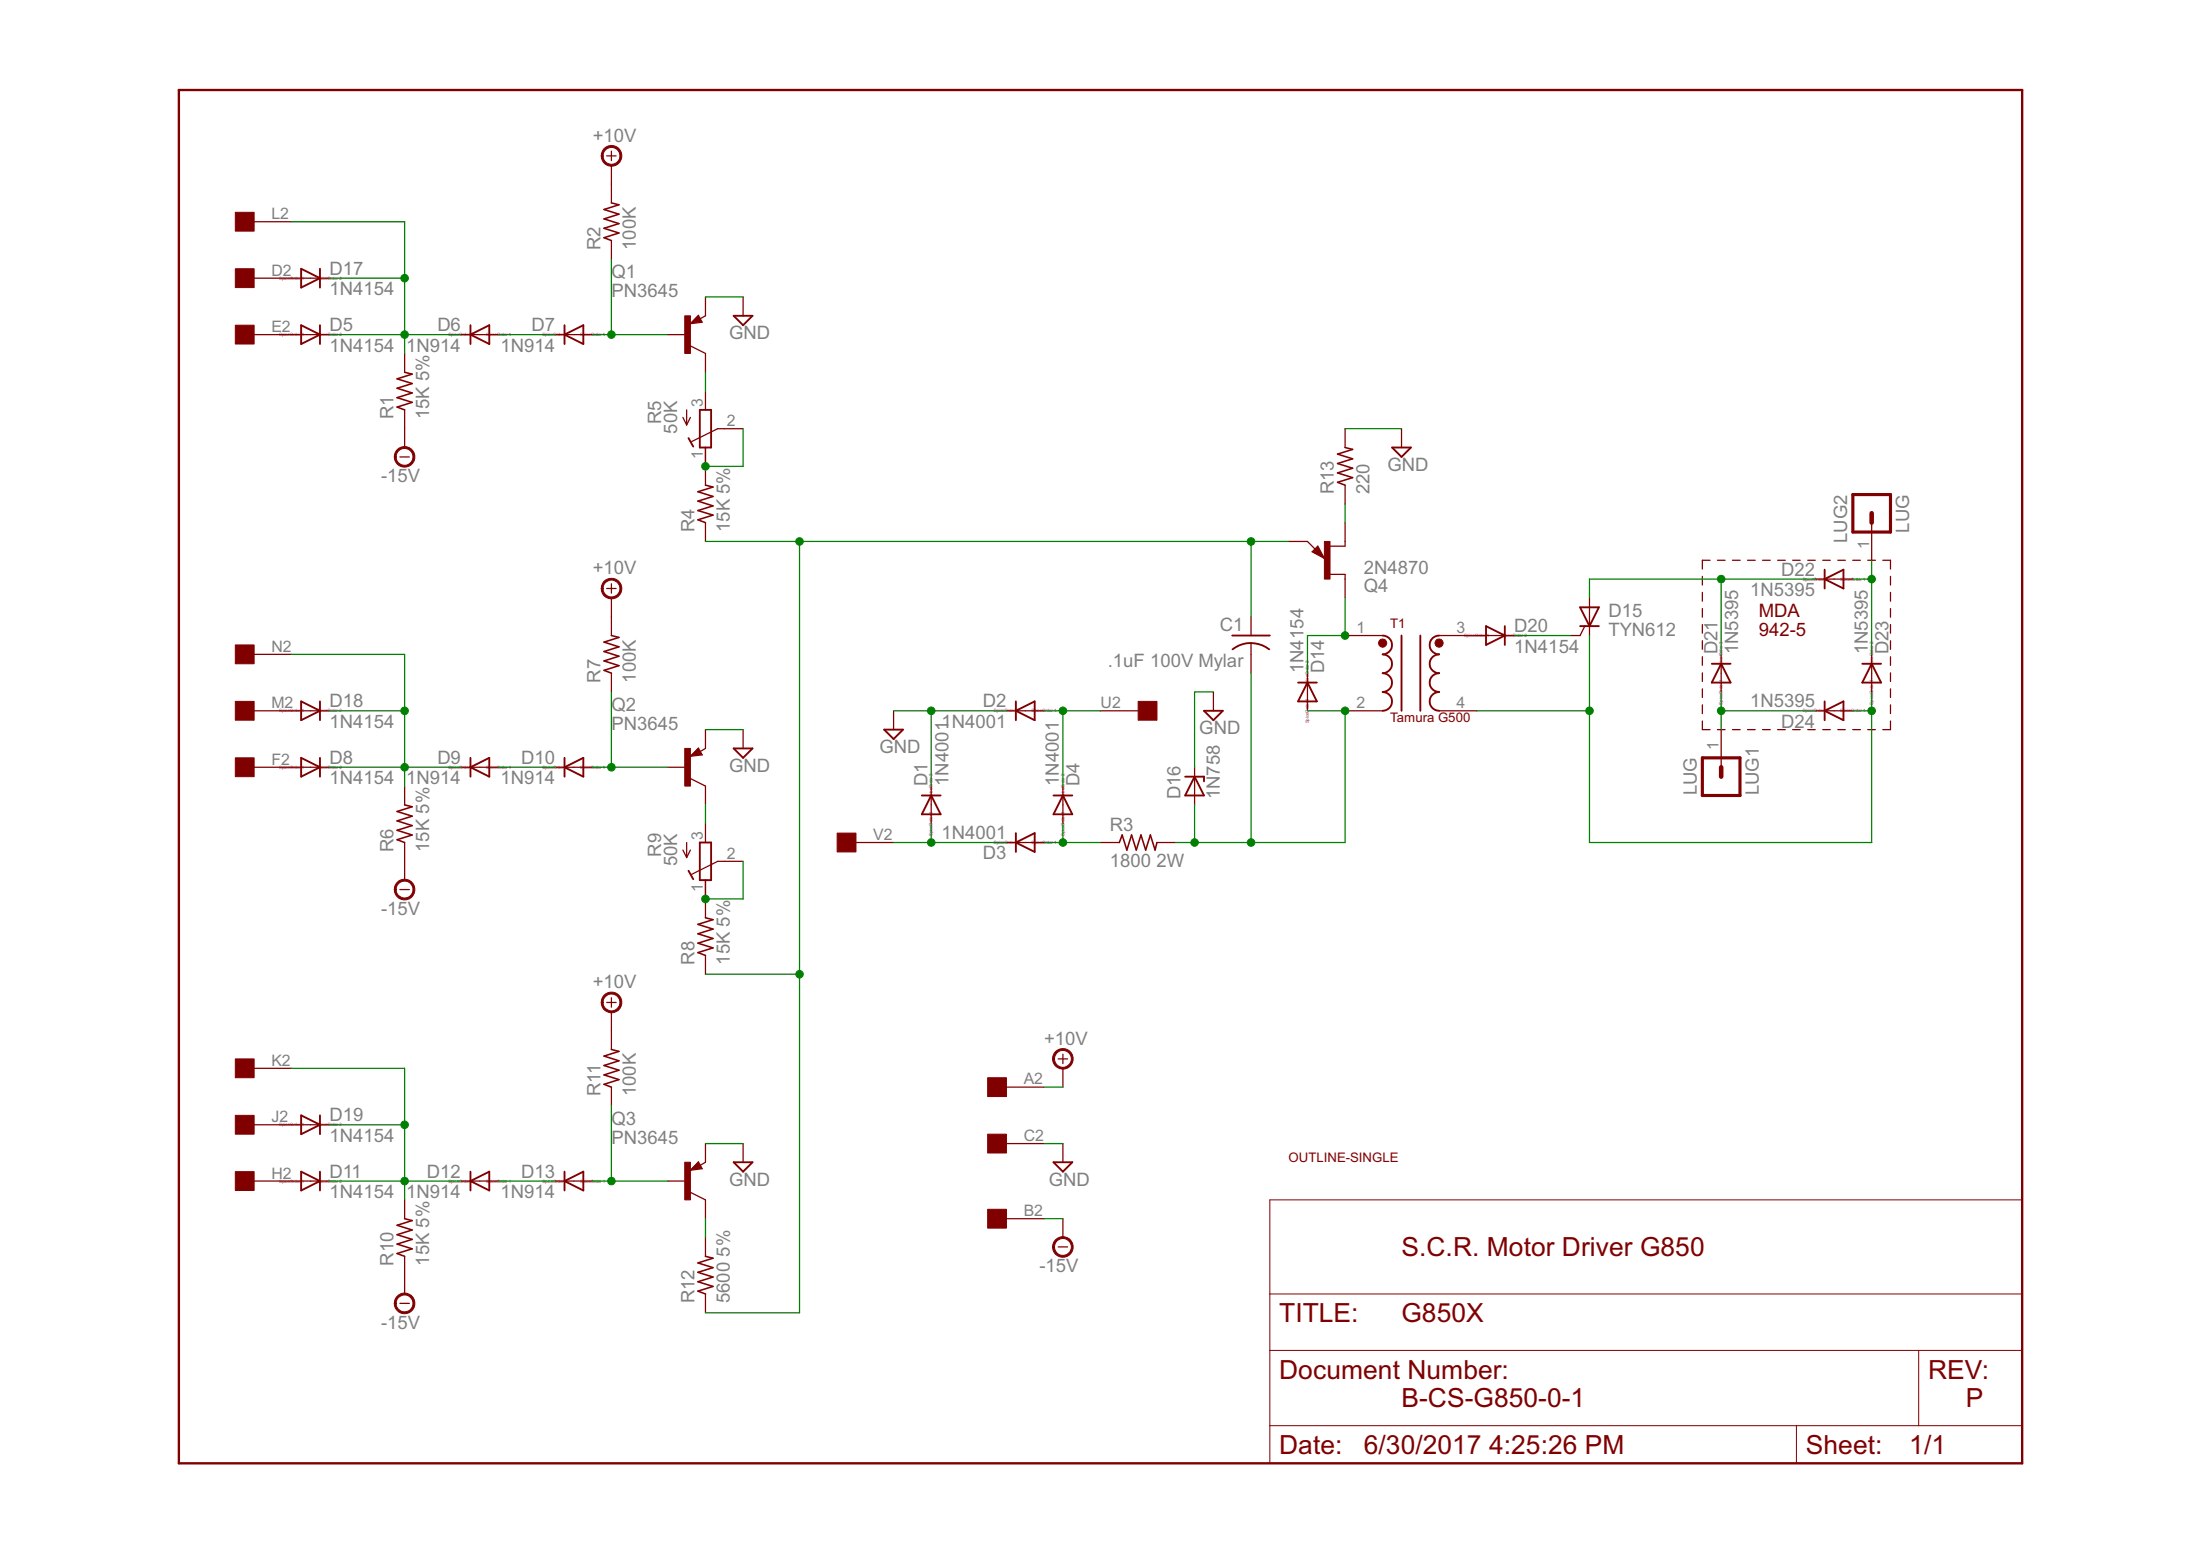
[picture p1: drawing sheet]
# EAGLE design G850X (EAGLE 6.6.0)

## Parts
C1  .1uF 100V Mylar  C-US275-093X316  [C275-093X316]
D1  1N4001  1N4004  [DO41-10]
D2  1N4001  1N4004  [DO41-10]
D3  1N4001  1N4004  [DO41-10]
D4  1N4001  1N4004  [DO41-10]
D5  1N4154  1N4148DO35-10  [DO35-10]
D6  1N914  1N4148DO35-10  [DO35-10]
D7  1N914  1N4148DO35-10  [DO35-10]
D8  1N4154  1N4148DO35-10  [DO35-10]
D9  1N914  1N4148DO35-10  [DO35-10]
D10  1N914  1N4148DO35-10  [DO35-10]
D11  1N4154  1N4148DO35-10  [DO35-10]
D12  1N914  1N4148DO35-10  [DO35-10]
D13  1N914  1N4148DO35-10  [DO35-10]
D14  1N4154  1N4148DO35-10  [DO35-10]
D15  TYN612  BT151  [TO220CL]
D16  1N758  ZENER-DIODEDO35Z10  [DO35Z10]
D17  1N4154  1N4148DO35-10  [DO35-10]
D18  1N4154  1N4148DO35-10  [DO35-10]
D19  1N4154  1N4148DO35-10  [DO35-10]
D20  1N4154  1N4148DO35-10  [DO35-10]
D21  1N5395  1N4004  [DO41-10]
D22  1N5395  1N4004  [DO41-10]
D23  1N5395  1N4004  [DO41-10]
D24  1N5395  1N4004  [DO41-10]
LUG1  LUG  [SPADELUG]
LUG2  LUG  [SPADELUG]
Q1  PN3645  2N2904  [TO39]
Q2  PN3645  2N2904  [TO39]
Q3  PN3645  2N2904  [TO39]
Q4  2N4870  2N2646  [TO72I]
R1  15K 5%  R-US_0207/10  [0207/10]
R2  100K  R-US_0207/10  [0207/10]
R3  1800 2W  R-US_0817/22  [P0817/22]
R4  15K 5%  R-US_0207/10  [0207/10]
R5  50K  275P  [3006Y]
R6  15K 5%  R-US_0207/10  [0207/10]
R7  100K  R-US_0207/10  [0207/10]
R8  15K 5%  R-US_0207/10  [0207/10]
R9  50K  275P  [3006Y]
R10  15K 5%  R-US_0207/10  [0207/10]
R11  100K  R-US_0207/10  [0207/10]
R12  5600 5%  R-US_0207/10  [0207/10]
R13  220  R-US_0207/10  [0207/10]
T1  Tamura G500  PT55  [PT55]
U$1  OUTLINE-SINGLE  [SINGLE]
U$2  EDGE-1  [EDGE-CON1]

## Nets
+10V: R2.2 R7.2 R11.2 U$2.A2
-15V: R1.1 R6.1 R10.1 U$2.B2
GND [Supply]: D1.C D2.C D16.C Q1.1(E) Q2.1(E) Q3.1(E) R13.2 U$2.C2
N$1: D17.A U$2.D2
N$2: D5.A U$2.E2
N$3: D5.C D6.C D17.C R1.2 U$2.L2
N$4: R4.2 R5.1(A) R5.2(S)
N$5: D9.A D10.C
N$6: Q2.3(C) R9.3(E)
N$7: D10.A Q2.2(B) R7.1
N$8: D8.C D9.C D18.C R6.2 U$2.N2
N$9: R8.2 R9.1(A) R9.2(S)
N$10: D12.A D13.C
N$11: Q3.3(C) R12.2
N$12: D13.A Q3.2(B) R11.1
N$13: D11.C D12.C D19.C R10.2 U$2.K2
N$14: Q1.3(C) R5.3(E)
N$15: D18.A U$2.M2
N$16: D8.A U$2.F2
N$17: D19.A U$2.J2
N$18: D11.A U$2.H2
N$19: C1.1 Q4.E R4.1 R8.1 R12.1
N$20 [Supply]: Q4.B1 R13.1
N$21: D7.A Q1.2(B) R2.1
N$22 [Supply]: C1.2 D14.A D16.A R3.2 T1.2
N$23 [Supply]: D15.C D23.A D24.A T1.4
N$24 [Supply]: D3.A D4.A R3.1
N$25 [Supply]: D2.A D4.C U$2.U2
N$26 [Supply]: D1.A D3.C U$2.V2
N$27 [Supply]: D22.A D23.C LUG2.1
N$28 [Supply]: D21.A D24.C LUG1.1
N$29: D6.A D7.C
N$30 [Supply]: D15.A D21.C D22.C
N$31 [Supply]: D15.G D20.C
N$32 [Supply]: D14.C Q4.B2 T1.1
N$33 [Supply]: D20.A T1.3
Unconnected: U$2.P2 U$2.R2 U$2.S2 U$2.T2

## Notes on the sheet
- MDA
- 942-5
- S.C.R. Motor Driver G850
- B-CS-G850-0-1 | P
